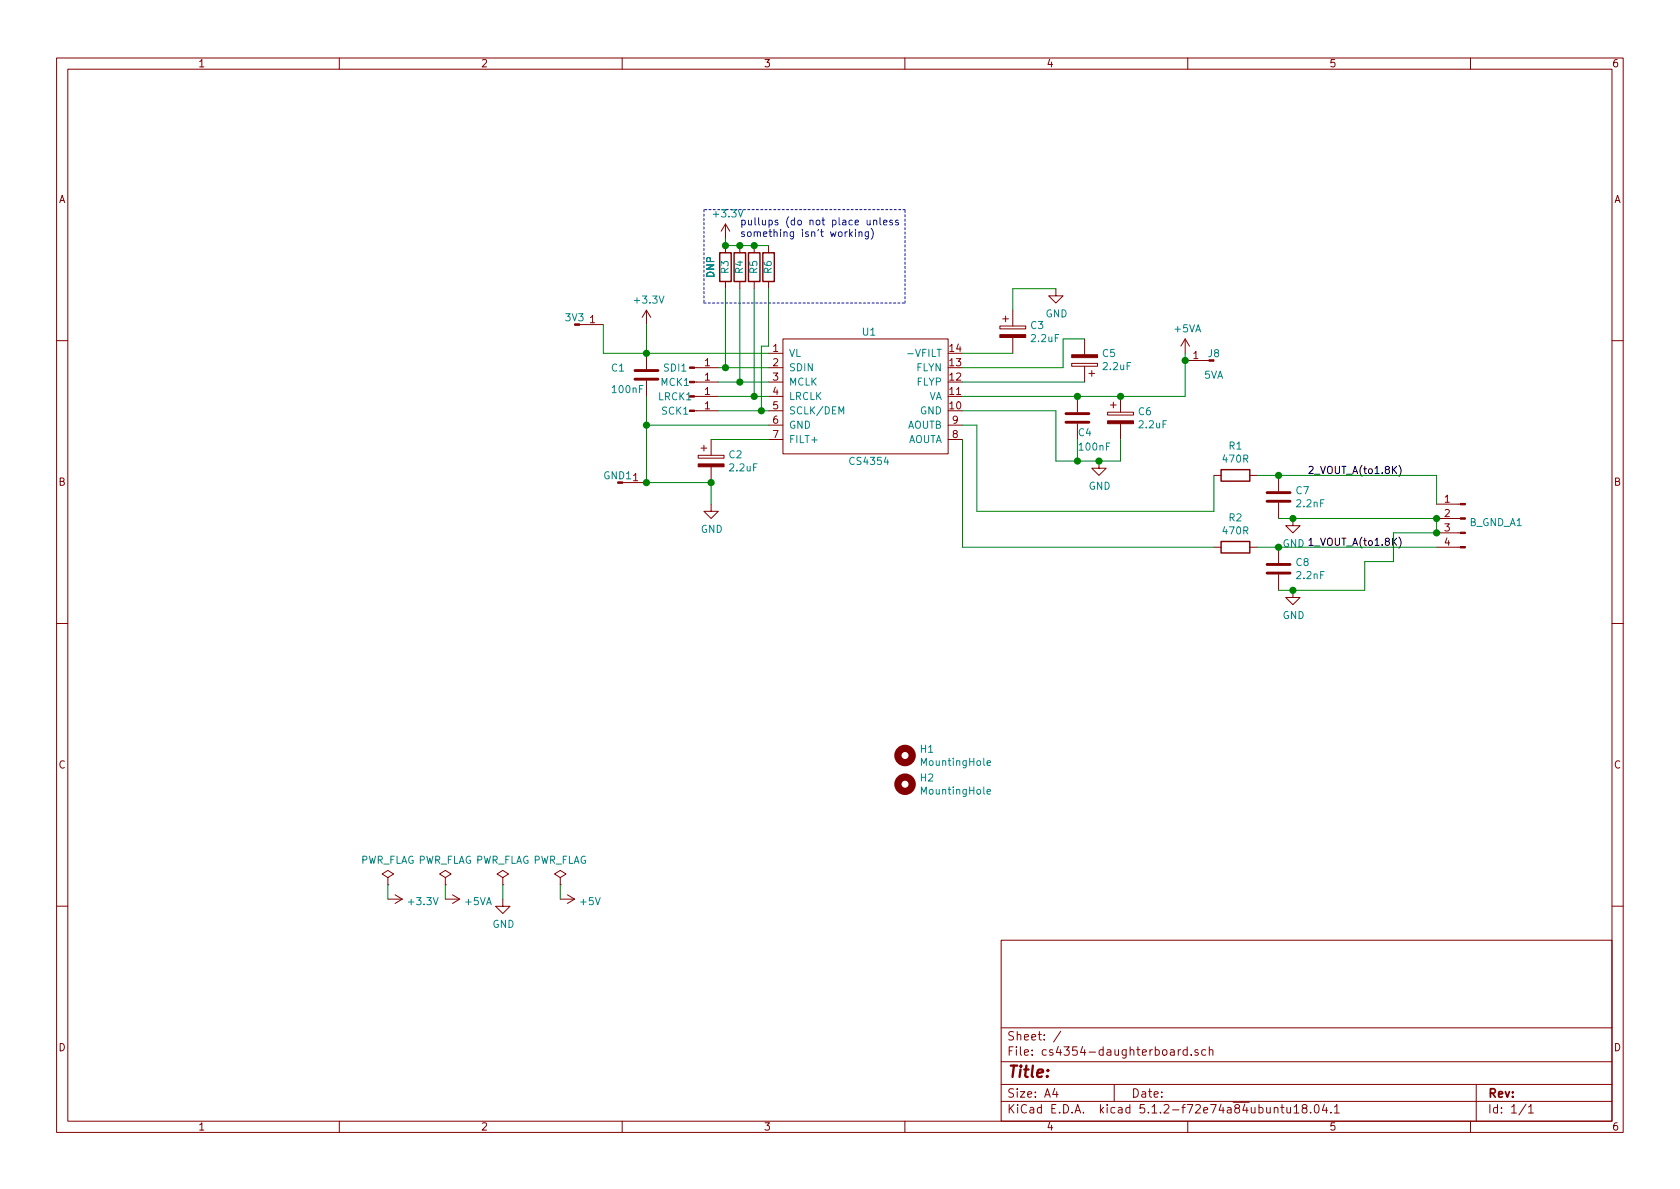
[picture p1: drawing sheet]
EESchema Schematic File Version 4
LIBS:cs4354-daughterboard_noDIL-cache
EELAYER 29 0
EELAYER END
$Descr A4 11693 8268
encoding utf-8
Sheet 1 1
Title ""
Date ""
Rev ""
Comp ""
Comment1 ""
Comment2 ""
Comment3 ""
Comment4 ""
$EndDescr
$Comp
L cs4354-daughterboard:CS4354DAC U1
U 1 1
P 6100 3250
F 0 "U1" H 6050 4200 50  0000 C CNN
F 1 "CS4354" H 6050 3300 50  0000 C CNN
F 2 "Package_SO:SOIC-14_3.9x8.7mm_P1.27mm" H 6100 3250 50  0001 C CNN
F 3 "" H 6100 3250 50  0001 C CNN
	1    6100 3250
	1    0    0    -1  
$EndComp
$Comp
L Device:C C4
U 1 1
P 7500 2900
F 0 "C4" H 7500 2800 50  0000 L CNN
F 1 "100nF" H 7500 2700 50  0000 L CNN
F 2 "Capacitor_SMD:C_0805_2012Metric_Pad1.15x1.40mm_HandSolder" H 7538 2750 50  0001 C CNN
F 3 "~" H 7500 2900 50  0001 C CNN
	1    7500 2900
	1    0    0    -1  
$EndComp
$Comp
L Device:CP C6
U 1 1
P 7800 2900
F 0 "C6" H 7918 2946 50  0000 L CNN
F 1 "2.2uF" H 7918 2855 50  0000 L CNN
F 2 "Capacitor_SMD:C_0805_2012Metric_Pad1.15x1.40mm_HandSolder" H 7838 2750 50  0001 C CNN
F 3 "~" H 7800 2900 50  0001 C CNN
	1    7800 2900
	1    0    0    -1  
$EndComp
Wire Wire Line
	7800 2750 7500 2750
Connection ~ 7500 2750
$Comp
L power:GND #PWR08
U 1 1
P 7650 3200
F 0 "#PWR08" H 7650 2950 50  0001 C CNN
F 1 "GND" H 7655 3027 50  0000 C CNN
F 2 "" H 7650 3200 50  0001 C CNN
F 3 "" H 7650 3200 50  0001 C CNN
	1    7650 3200
	1    0    0    -1  
$EndComp
Wire Wire Line
	7500 3050 7500 3200
Wire Wire Line
	7500 3200 7650 3200
Wire Wire Line
	7650 3200 7800 3200
Wire Wire Line
	7800 3200 7800 3050
Connection ~ 7650 3200
Wire Wire Line
	6700 2750 7500 2750
Wire Wire Line
	6700 2850 7350 2850
Wire Wire Line
	7350 2850 7350 3200
Wire Wire Line
	7350 3200 7500 3200
Connection ~ 7500 3200
$Comp
L Device:CP C2
U 1 1
P 4950 3200
F 0 "C2" H 5068 3246 50  0000 L CNN
F 1 "2.2uF" H 5068 3155 50  0000 L CNN
F 2 "Capacitor_SMD:C_0805_2012Metric_Pad1.15x1.40mm_HandSolder" H 4988 3050 50  0001 C CNN
F 3 "~" H 4950 3200 50  0001 C CNN
	1    4950 3200
	1    0    0    -1  
$EndComp
Wire Wire Line
	4950 3050 5350 3050
$Comp
L power:GND #PWR06
U 1 1
P 4950 3500
F 0 "#PWR06" H 4950 3250 50  0001 C CNN
F 1 "GND" H 4955 3327 50  0000 C CNN
F 2 "" H 4950 3500 50  0001 C CNN
F 3 "" H 4950 3500 50  0001 C CNN
	1    4950 3500
	1    0    0    -1  
$EndComp
Wire Wire Line
	4950 3500 4950 3350
Wire Wire Line
	5350 2950 4500 2950
Wire Wire Line
	4500 2950 4500 3350
Wire Wire Line
	4500 3350 4950 3350
Connection ~ 4950 3350
$Comp
L Device:CP C3
U 1 1
P 7050 2300
F 0 "C3" H 7168 2346 50  0000 L CNN
F 1 "2.2uF" H 7168 2255 50  0000 L CNN
F 2 "Capacitor_SMD:C_0805_2012Metric_Pad1.15x1.40mm_HandSolder" H 7088 2150 50  0001 C CNN
F 3 "~" H 7050 2300 50  0001 C CNN
	1    7050 2300
	1    0    0    -1  
$EndComp
Wire Wire Line
	6700 2450 7050 2450
$Comp
L power:GND #PWR07
U 1 1
P 7350 2000
F 0 "#PWR07" H 7350 1750 50  0001 C CNN
F 1 "GND" H 7355 1827 50  0000 C CNN
F 2 "" H 7350 2000 50  0001 C CNN
F 3 "" H 7350 2000 50  0001 C CNN
	1    7350 2000
	1    0    0    -1  
$EndComp
Wire Wire Line
	7050 2000 7050 2150
Wire Wire Line
	7050 2000 7350 2000
$Comp
L Device:CP C5
U 1 1
P 7550 2500
F 0 "C5" H 7432 2454 50  0000 R CNN
F 1 "2.2uF" H 7432 2545 50  0000 R CNN
F 2 "Capacitor_SMD:C_0805_2012Metric_Pad1.15x1.40mm_HandSolder" H 7588 2350 50  0001 C CNN
F 3 "~" H 7550 2500 50  0001 C CNN
	1    7550 2500
	-1   0    0    1   
$EndComp
Wire Wire Line
	7550 2650 6700 2650
Wire Wire Line
	6700 2550 7400 2550
Wire Wire Line
	7400 2550 7400 2350
Wire Wire Line
	7400 2350 7550 2350
$Comp
L Device:C C1
U 1 1
P 4500 2600
F 0 "C1" H 4250 2650 50  0000 L CNN
F 1 "100nF" H 4250 2500 50  0000 L CNN
F 2 "Capacitor_SMD:C_0805_2012Metric_Pad1.15x1.40mm_HandSolder" H 4538 2450 50  0001 C CNN
F 3 "~" H 4500 2600 50  0001 C CNN
	1    4500 2600
	1    0    0    -1  
$EndComp
Wire Wire Line
	4500 2450 5350 2450
Wire Wire Line
	4500 2750 4500 2950
Connection ~ 4500 2950
$Comp
L Device:R R1
U 1 1
P 8600 3300
F 0 "R1" V 8393 3300 50  0000 C CNN
F 1 "470R" V 8484 3300 50  0000 C CNN
F 2 "Resistor_SMD:R_0805_2012Metric_Pad1.15x1.40mm_HandSolder" V 8530 3300 50  0001 C CNN
F 3 "~" H 8600 3300 50  0001 C CNN
	1    8600 3300
	0    1    1    0   
$EndComp
$Comp
L Device:R R2
U 1 1
P 8600 3800
F 0 "R2" V 8393 3800 50  0000 C CNN
F 1 "470R" V 8484 3800 50  0000 C CNN
F 2 "Resistor_SMD:R_0805_2012Metric_Pad1.15x1.40mm_HandSolder" V 8530 3800 50  0001 C CNN
F 3 "~" H 8600 3800 50  0001 C CNN
	1    8600 3800
	0    1    1    0   
$EndComp
$Comp
L Device:C C8
U 1 1
P 8900 3950
F 0 "C8" H 9015 3996 50  0000 L CNN
F 1 "2.2nF" H 9015 3905 50  0000 L CNN
F 2 "Capacitor_SMD:C_0805_2012Metric_Pad1.15x1.40mm_HandSolder" H 8938 3800 50  0001 C CNN
F 3 "~" H 8900 3950 50  0001 C CNN
	1    8900 3950
	1    0    0    -1  
$EndComp
$Comp
L Device:C C7
U 1 1
P 8900 3450
F 0 "C7" H 9015 3496 50  0000 L CNN
F 1 "2.2nF" H 9015 3405 50  0000 L CNN
F 2 "Capacitor_SMD:C_0805_2012Metric_Pad1.15x1.40mm_HandSolder" H 8938 3300 50  0001 C CNN
F 3 "~" H 8900 3450 50  0001 C CNN
	1    8900 3450
	1    0    0    -1  
$EndComp
Wire Wire Line
	6700 3050 6700 3800
Wire Wire Line
	6700 3800 8450 3800
Wire Wire Line
	6700 2950 6800 2950
Wire Wire Line
	6800 2950 6800 3550
Wire Wire Line
	6800 3550 8450 3550
Wire Wire Line
	8450 3550 8450 3300
Wire Wire Line
	8750 3300 8900 3300
Wire Wire Line
	8750 3800 8900 3800
$Comp
L power:GND #PWR011
U 1 1
P 9000 4100
F 0 "#PWR011" H 9000 3850 50  0001 C CNN
F 1 "GND" H 9005 3927 50  0000 C CNN
F 2 "" H 9000 4100 50  0001 C CNN
F 3 "" H 9000 4100 50  0001 C CNN
	1    9000 4100
	1    0    0    -1  
$EndComp
Wire Wire Line
	9000 4100 8900 4100
$Comp
L power:GND #PWR010
U 1 1
P 9000 3600
F 0 "#PWR010" H 9000 3350 50  0001 C CNN
F 1 "GND" H 9005 3427 50  0000 C CNN
F 2 "" H 9000 3600 50  0001 C CNN
F 3 "" H 9000 3600 50  0001 C CNN
	1    9000 3600
	1    0    0    -1  
$EndComp
Wire Wire Line
	8900 3600 9000 3600
Connection ~ 8900 3300
Connection ~ 8900 3800
Wire Wire Line
	9500 3900 9500 4100
Wire Wire Line
	9500 4100 9000 4100
Connection ~ 9000 4100
Connection ~ 9000 3600
$Comp
L power:+3.3V #PWR05
U 1 1
P 4500 2250
F 0 "#PWR05" H 4500 2100 50  0001 C CNN
F 1 "+3.3V" H 4515 2423 50  0000 C CNN
F 2 "" H 4500 2250 50  0001 C CNN
F 3 "" H 4500 2250 50  0001 C CNN
	1    4500 2250
	1    0    0    -1  
$EndComp
Wire Wire Line
	4500 2250 4500 2450
Connection ~ 4500 2450
$Comp
L power:+5VA #PWR09
U 1 1
P 8250 2450
F 0 "#PWR09" H 8250 2300 50  0001 C CNN
F 1 "+5VA" H 8265 2623 50  0000 C CNN
F 2 "" H 8250 2450 50  0001 C CNN
F 3 "" H 8250 2450 50  0001 C CNN
	1    8250 2450
	1    0    0    -1  
$EndComp
Wire Wire Line
	8250 2450 8250 2500
Wire Wire Line
	8250 2750 7800 2750
Connection ~ 7800 2750
$Comp
L power:PWR_FLAG #FLG01
U 1 1
P 2700 6150
F 0 "#FLG01" H 2700 6225 50  0001 C CNN
F 1 "PWR_FLAG" H 2700 6323 50  0000 C CNN
F 2 "" H 2700 6150 50  0001 C CNN
F 3 "~" H 2700 6150 50  0001 C CNN
	1    2700 6150
	1    0    0    -1  
$EndComp
$Comp
L power:PWR_FLAG #FLG02
U 1 1
P 3100 6150
F 0 "#FLG02" H 3100 6225 50  0001 C CNN
F 1 "PWR_FLAG" H 3100 6323 50  0000 C CNN
F 2 "" H 3100 6150 50  0001 C CNN
F 3 "~" H 3100 6150 50  0001 C CNN
	1    3100 6150
	1    0    0    -1  
$EndComp
$Comp
L power:PWR_FLAG #FLG03
U 1 1
P 3500 6150
F 0 "#FLG03" H 3500 6225 50  0001 C CNN
F 1 "PWR_FLAG" H 3500 6323 50  0000 C CNN
F 2 "" H 3500 6150 50  0001 C CNN
F 3 "~" H 3500 6150 50  0001 C CNN
	1    3500 6150
	1    0    0    -1  
$EndComp
$Comp
L power:+3.3V #PWR01
U 1 1
P 2700 6250
F 0 "#PWR01" H 2700 6100 50  0001 C CNN
F 1 "+3.3V" V 2715 6378 50  0000 L CNN
F 2 "" H 2700 6250 50  0001 C CNN
F 3 "" H 2700 6250 50  0001 C CNN
	1    2700 6250
	0    1    1    0   
$EndComp
Wire Wire Line
	2700 6250 2700 6150
$Comp
L power:+5VA #PWR02
U 1 1
P 3100 6250
F 0 "#PWR02" H 3100 6100 50  0001 C CNN
F 1 "+5VA" V 3115 6378 50  0000 L CNN
F 2 "" H 3100 6250 50  0001 C CNN
F 3 "" H 3100 6250 50  0001 C CNN
	1    3100 6250
	0    1    1    0   
$EndComp
Wire Wire Line
	3100 6250 3100 6150
$Comp
L power:GND #PWR03
U 1 1
P 3500 6250
F 0 "#PWR03" H 3500 6000 50  0001 C CNN
F 1 "GND" H 3505 6077 50  0000 C CNN
F 2 "" H 3500 6250 50  0001 C CNN
F 3 "" H 3500 6250 50  0001 C CNN
	1    3500 6250
	1    0    0    -1  
$EndComp
Wire Wire Line
	3500 6250 3500 6150
Text Label 9100 3800 0    50   ~ 0
1_VOUT_A(to1.8K)
Text Label 9100 3300 0    50   ~ 0
2_VOUT_A(to1.8K)
Wire Wire Line
	9500 3900 9700 3900
$Comp
L power:PWR_FLAG #FLG04
U 1 1
P 3900 6150
F 0 "#FLG04" H 3900 6225 50  0001 C CNN
F 1 "PWR_FLAG" H 3900 6323 50  0000 C CNN
F 2 "" H 3900 6150 50  0001 C CNN
F 3 "~" H 3900 6150 50  0001 C CNN
	1    3900 6150
	1    0    0    -1  
$EndComp
$Comp
L power:+5V #PWR04
U 1 1
P 3900 6250
F 0 "#PWR04" H 3900 6100 50  0001 C CNN
F 1 "+5V" V 3915 6378 50  0000 L CNN
F 2 "" H 3900 6250 50  0001 C CNN
F 3 "" H 3900 6250 50  0001 C CNN
	1    3900 6250
	0    1    1    0   
$EndComp
Wire Wire Line
	3900 6250 3900 6150
$Comp
L Connector:Conn_01x01_Male MCK1
U 1 1
P 4800 2650
F 0 "MCK1" H 4700 2650 50  0000 C CNN
F 1 "MCK" H 4500 2650 50  0001 C CNN
F 2 "Connector_PinHeader_2.54mm:PinHeader_1x01_P2.54mm_Vertical" H 4800 2650 50  0001 C CNN
F 3 "~" H 4800 2650 50  0001 C CNN
	1    4800 2650
	1    0    0    -1  
$EndComp
$Comp
L Connector:Conn_01x01_Male 3V3
U 1 1
P 4000 2250
F 0 "3V3" H 4000 2300 50  0000 C CNN
F 1 "3V3" H 4000 2150 50  0001 C CNN
F 2 "Connector_PinHeader_2.54mm:PinHeader_1x01_P2.54mm_Vertical" H 4000 2250 50  0001 C CNN
F 3 "~" H 4000 2250 50  0001 C CNN
	1    4000 2250
	1    0    0    -1  
$EndComp
Wire Wire Line
	4200 2250 4200 2450
Wire Wire Line
	4200 2450 4500 2450
$Comp
L Connector:Conn_01x01_Male SDI1
U 1 1
P 4800 2550
F 0 "SDI1" H 4700 2550 50  0000 C CNN
F 1 "SDI" H 4500 2550 50  0001 C CNN
F 2 "Connector_PinHeader_2.54mm:PinHeader_1x01_P2.54mm_Vertical" H 4800 2550 50  0001 C CNN
F 3 "~" H 4800 2550 50  0001 C CNN
	1    4800 2550
	1    0    0    -1  
$EndComp
$Comp
L Connector:Conn_01x01_Male SCK1
U 1 1
P 4800 2850
F 0 "SCK1" H 4700 2850 50  0000 C CNN
F 1 "SCK" H 4500 2850 50  0001 C CNN
F 2 "Connector_PinHeader_2.54mm:PinHeader_1x01_P2.54mm_Vertical" H 4800 2850 50  0001 C CNN
F 3 "~" H 4800 2850 50  0001 C CNN
	1    4800 2850
	1    0    0    -1  
$EndComp
$Comp
L Connector:Conn_01x04_Male B_GND_A1
U 1 1
P 10200 3600
F 0 "B_GND_A1" H 10172 3574 50  0000 R CNN
F 1 "L  GND  R" H 10172 3483 50  0001 R CNN
F 2 "Connector_PinHeader_2.54mm:PinHeader_1x04_P2.54mm_Vertical" H 10200 3600 50  0001 C CNN
F 3 "~" H 10200 3600 50  0001 C CNN
	1    10200 3600
	-1   0    0    -1  
$EndComp
Wire Wire Line
	10000 3300 10000 3500
Wire Wire Line
	8900 3300 10000 3300
Wire Wire Line
	8900 3800 10000 3800
Wire Wire Line
	9700 3900 9700 3700
Wire Wire Line
	9700 3700 10000 3700
Wire Wire Line
	9000 3600 10000 3600
Wire Wire Line
	10000 3600 10000 3700
Connection ~ 10000 3600
Connection ~ 10000 3700
$Comp
L Connector:Conn_01x01_Male J8
U 1 1
P 8450 2500
F 0 "J8" H 8450 2550 50  0000 C CNN
F 1 "5VA" H 8450 2400 50  0000 C CNN
F 2 "Connector_PinHeader_2.54mm:PinHeader_1x01_P2.54mm_Vertical" H 8450 2500 50  0001 C CNN
F 3 "~" H 8450 2500 50  0001 C CNN
	1    8450 2500
	-1   0    0    -1  
$EndComp
Connection ~ 8250 2500
Wire Wire Line
	8250 2500 8250 2750
$Comp
L Connector:Conn_01x01_Male GND1
U 1 1
P 4300 3350
F 0 "GND1" H 4300 3400 50  0000 C CNN
F 1 "GND" H 4300 3250 50  0001 C CNN
F 2 "Connector_PinHeader_2.54mm:PinHeader_1x01_P2.54mm_Vertical" H 4300 3350 50  0001 C CNN
F 3 "~" H 4300 3350 50  0001 C CNN
	1    4300 3350
	1    0    0    -1  
$EndComp
Connection ~ 4500 3350
$Comp
L Connector:Conn_01x01_Male LRCK1
U 1 1
P 4800 2750
F 0 "LRCK1" H 4700 2750 50  0000 C CNN
F 1 "LRCK" H 4450 2750 50  0001 C CNN
F 2 "Connector_PinHeader_2.54mm:PinHeader_1x01_P2.54mm_Vertical" H 4800 2750 50  0001 C CNN
F 3 "~" H 4800 2750 50  0001 C CNN
	1    4800 2750
	1    0    0    -1  
$EndComp
$Comp
L Mechanical:MountingHole H1
U 1 1
P 6300 5250
F 0 "H1" H 6400 5296 50  0000 L CNN
F 1 "MountingHole" H 6400 5205 50  0000 L CNN
F 2 "MountingHole:MountingHole_2.5mm" H 6300 5250 50  0001 C CNN
F 3 "~" H 6300 5250 50  0001 C CNN
	1    6300 5250
	1    0    0    -1  
$EndComp
$Comp
L Mechanical:MountingHole H2
U 1 1
P 6300 5450
F 0 "H2" H 6400 5496 50  0000 L CNN
F 1 "MountingHole" H 6400 5405 50  0000 L CNN
F 2 "MountingHole:MountingHole_2.5mm" H 6300 5450 50  0001 C CNN
F 3 "~" H 6300 5450 50  0001 C CNN
	1    6300 5450
	1    0    0    -1  
$EndComp
$Comp
L Device:R R3
U 1 1
P 5050 1850
F 0 "R3" V 5050 1850 50  0000 C CNN
F 1 "DNP" V 5150 1850 50  0000 C CNN
F 2 "Resistor_SMD:R_0805_2012Metric_Pad1.15x1.40mm_HandSolder" V 4980 1850 50  0001 C CNN
F 3 "~" H 5050 1850 50  0001 C CNN
	1    5050 1850
	-1   0    0    1   
$EndComp
$Comp
L Device:R R4
U 1 1
P 5150 1850
F 0 "R4" V 5150 1850 50  0000 C CNN
F 1 "DNP" V 5350 1850 50  0000 C CNN
F 2 "Resistor_SMD:R_0805_2012Metric_Pad1.15x1.40mm_HandSolder" V 5080 1850 50  0001 C CNN
F 3 "~" H 5150 1850 50  0001 C CNN
	1    5150 1850
	-1   0    0    1   
$EndComp
$Comp
L Device:R R5
U 1 1
P 5250 1850
F 0 "R5" V 5250 1850 50  0000 C CNN
F 1 "DNP" V 5550 1850 50  0000 C CNN
F 2 "Resistor_SMD:R_0805_2012Metric_Pad1.15x1.40mm_HandSolder" V 5180 1850 50  0001 C CNN
F 3 "~" H 5250 1850 50  0001 C CNN
	1    5250 1850
	-1   0    0    1   
$EndComp
$Comp
L Device:R R6
U 1 1
P 5350 1850
F 0 "R6" V 5350 1850 50  0000 C CNN
F 1 "DNP" V 5750 1850 50  0000 C CNN
F 2 "Resistor_SMD:R_0805_2012Metric_Pad1.15x1.40mm_HandSolder" V 5280 1850 50  0001 C CNN
F 3 "~" H 5350 1850 50  0001 C CNN
	1    5350 1850
	-1   0    0    1   
$EndComp
Wire Wire Line
	5000 2550 5050 2550
Wire Wire Line
	5000 2650 5150 2650
Wire Wire Line
	5000 2750 5250 2750
Wire Wire Line
	5000 2850 5300 2850
Text Notes 5150 1650 0    50   ~ 0
pullups (do not place unless \nsomething isn't working)
Wire Notes Line
	4900 1450 4900 2100
Wire Notes Line
	4900 2100 6300 2100
Wire Notes Line
	6300 2100 6300 1450
Wire Notes Line
	6300 1450 4900 1450
$Comp
L power:+3.3V #PWR012
U 1 1
P 5050 1650
F 0 "#PWR012" H 5050 1500 50  0001 C CNN
F 1 "+3.3V" H 5065 1823 50  0000 C CNN
F 2 "" H 5050 1650 50  0001 C CNN
F 3 "" H 5050 1650 50  0001 C CNN
	1    5050 1650
	1    0    0    -1  
$EndComp
Wire Wire Line
	5050 1650 5050 1700
Wire Wire Line
	5050 1700 5150 1700
Connection ~ 5050 1700
Wire Wire Line
	5150 1700 5250 1700
Connection ~ 5150 1700
Wire Wire Line
	5250 1700 5350 1700
Connection ~ 5250 1700
Wire Wire Line
	5050 2000 5050 2550
Connection ~ 5050 2550
Wire Wire Line
	5050 2550 5350 2550
Wire Wire Line
	5150 2000 5150 2650
Connection ~ 5150 2650
Wire Wire Line
	5150 2650 5350 2650
Wire Wire Line
	5250 2000 5250 2750
Connection ~ 5250 2750
Wire Wire Line
	5250 2750 5350 2750
Wire Wire Line
	5350 2000 5350 2400
Wire Wire Line
	5350 2400 5300 2400
Wire Wire Line
	5300 2400 5300 2850
Connection ~ 5300 2850
Wire Wire Line
	5300 2850 5350 2850
$EndSCHEMATC
